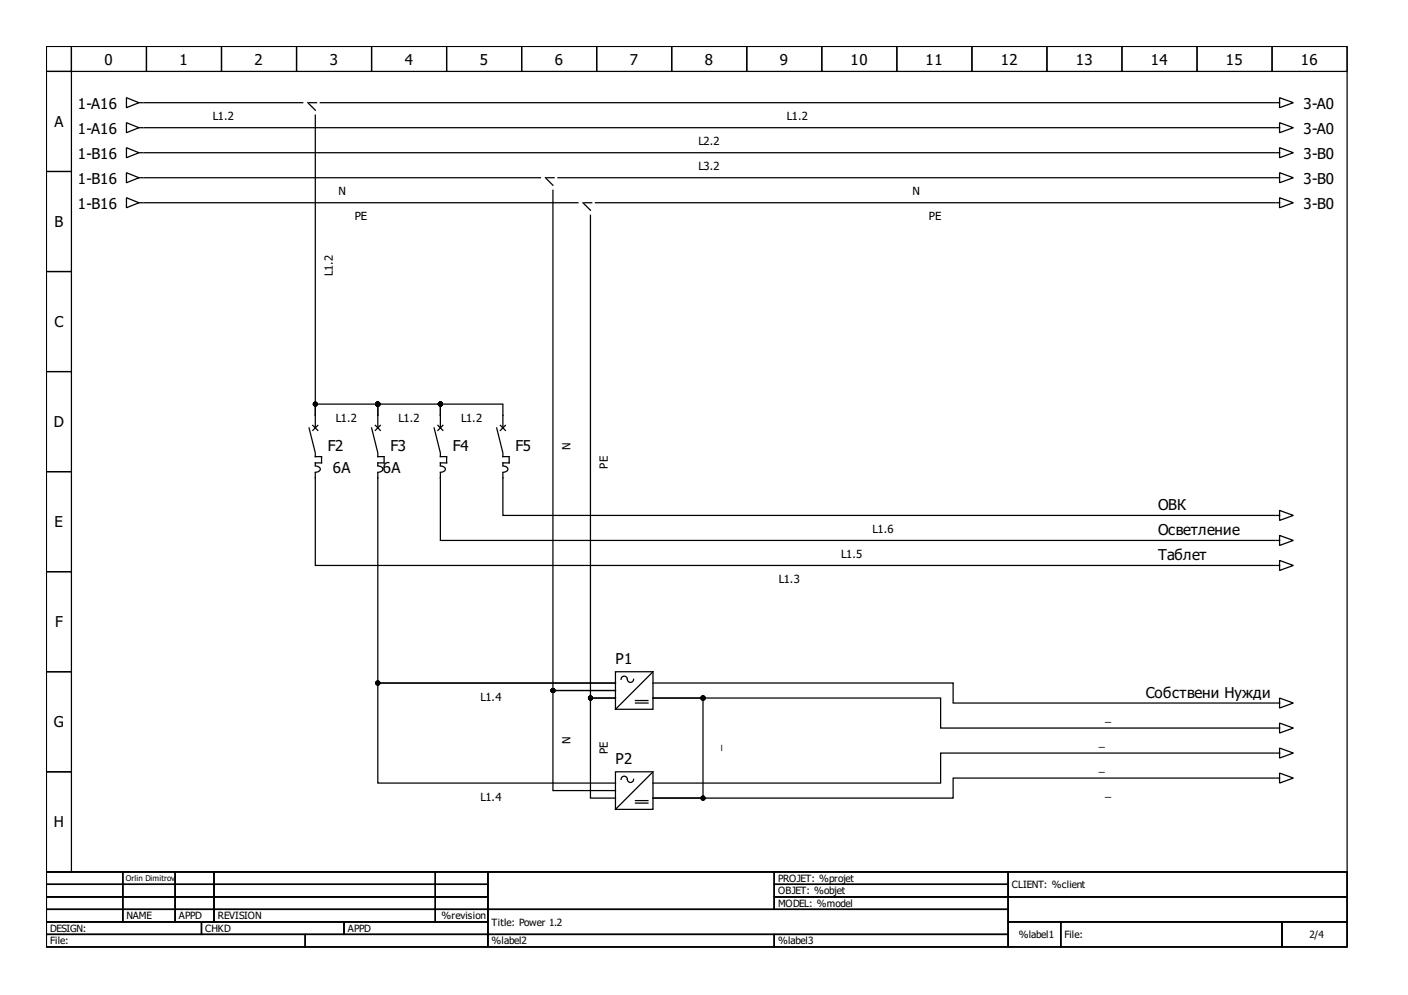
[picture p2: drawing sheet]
<svg xmlns="http://www.w3.org/2000/svg" width="297mm" height="210mm" viewBox="0 0 297 210" stroke-linecap="round" stroke-linejoin="round" font-family="sans-serif">
<g fill="none" stroke="#000" stroke-width=".26">
<path d="M9.8 9.8h274.4v174.1h-274.4zM9.8 9.8h5.3v5.3h-5.3zM9.8 15.1h5.3v21.1h-5.3zM15.1 9.8h15.8v5.3h-15.8zM30.9 9.8h15.8v5.3h-15.8zM46.7 9.8h15.9v5.3h-15.9zM62.6 9.8h15.8v5.3h-15.8zM78.4 9.8h15.8v5.3h-15.8zM94.2 9.8h15.9v5.3h-15.9zM110.1 9.8h15.8v5.3h-15.8zM125.9 9.8h15.8v5.3h-15.8zM141.7 9.8h15.8v5.3h-15.8z"/>
<path d="M157.5 9.8h15.9v5.3h-15.9zM173.4 9.8h15.8v5.3h-15.8zM189.2 9.8h15.8v5.3h-15.8zM205 9.8h15.9v5.3h-15.9zM220.9 9.8h15.8v5.3h-15.8zM236.7 9.8h15.8v5.3h-15.8zM252.5 9.8h15.9v5.3h-15.9zM268.4 9.8h15.8v5.3h-15.8zM9.8 36.2h5.3v21.1h-5.3zM26.7 25.9l2.6 1-2.6 1.1zM26.7 20.6l2.6 1.1-2.6 1zM26.7 36.4l2.6 1.1-2.6 1z"/>
<path d="M26.7 31.2l2.6 1-2.6 1.1zM29.3 21.7h.8M29.3 26.9h.8M29.3 32.2h.8M29.3 37.5h.8M30.4 32.2h238.5M30.4 37.5h83.6M30.4 21.7h33.5M30.4 26.9h238.5M64.9 21.7l1.6 1.5M65.2 21.7h1.6M66.5 24.3v63.3"/>
<path d="M67.6 21.7h201.3M115.1 37.5l1.5 1.6M115.3 37.5h1.6M117.7 37.5h151.2M269.2 21.7h.7M269.2 26.9h.7M269.2 32.2h.7M269.2 37.5h.7M269.9 31.2l2.9 1-2.9 1.1zM269.9 36.4l2.9 1.1-2.9 1zM269.9 25.9l2.9 1-2.9 1.1zM269.9 20.6l2.9 1.1-2.9 1z"/>
<path d="M9.8 57.3h5.3v21.1h-5.3zM26.7 41.7l2.6 1.1-2.6 1zM29.3 42.8h.8M30.4 42.8h91.5M116.6 40.1v105.6h13.2h-13.2v21.1h13.2M123 42.8l1.6 1.6M123.2 42.8h1.6M124.6 45.4v101.9h5.2h-5.2v21.1h5.2M125.6 42.8h143.3M269.2 42.8h.7M269.9 41.7l2.9 1.1-2.9 1zM9.8 78.4h5.3v21.1h-5.3z"/>
<path d="M9.8 99.5h5.3v21.1h-5.3zM65.2 90.3l1.3 5.2v.8h1.3v1.4h-1.3v.5M66 89.7l1 1.1M66.5 98.3a.79 .79 0 0 1 1 .9l-.6 .4h-.4M66.5 99.8v19.5h202.4M66.5 87.6v2.7M66.5 87.6v-2.3h13.2v2.3M67 89.7l-1 1.1M78.4 90.3l1.3 5.2v.8h1.3v1.4h-1.3v.5M79.2 89.7l1 1.1M79.7 87.6v-2.3h13.2v2.3M79.7 98.3a.79 .79 0 0 1 1 .9l-.6 .4h-.4"/>
<path d="M79.7 99.8v44.3h50.1h-50.1v21.1h50.1M79.7 87.6v2.7M80.2 89.7l-1 1.1M91.6 90.3l1.3 5.2v.8h1.3v1.4h-1.3v.5M92.4 89.7l1 1.1M92.9 87.6v-2.3h13.2v5M92.9 98.3a.79 .79 0 0 1 1 .9l-.6 .4h-.4M92.9 99.8v14.2h176M92.9 87.6v2.7M93.4 89.7l-1 1.1M104.8 90.3l1.3 5.2v.8h1.3v1.4h-1.3v.5M105.6 89.7l1 1.1"/>
<path d="M106.1 98.3a.79 .79 0 0 1 1 .9l-.6 .4h-.4M106.1 99.8v8.9h162.8M106.6 89.7l-1 1.1M269.2 114h.7M269.2 119.3h.7M269.2 108.7h.7M269.9 113l2.9 1-2.9 1.1zM269.9 118.2l2.9 1.1-2.9 1zM269.9 107.7l2.9 1-2.9 1.1zM9.8 120.6h5.3v21.1h-5.3zM9.8 141.7h5.3v21.1h-5.3zM129.8 141.7h8v7.9h-8z"/>
<path d="M131 143.3a.7 .7 0 0 1 .9-.7 .7 .7 0 0 1 .5 1 .66 .66 0 0 0 .7 .3 .66 .66 0 0 0 .6-.6M134.1 147.8h2.6M134.1 148.3h2.6M137.8 141.7l-8 7.9M137.8 144.1h63.3v4.2h67.8M268.9 153.6h-70.5v-6.3h-60.6h10.5v21.1h-10.5h63.3v-4.3h67.8M268.9 158.9h-70.5v6.3h-60.6M269.2 148.3h.7M269.2 158.9h.7M269.2 153.6h.7M269.9 147.3l2.9 1-2.9 1.1zM269.9 157.8l2.9 1.1-2.9 1z"/>
<path d="M269.9 152.5l2.9 1.1-2.9 1zM9.8 162.8h5.3v21.1h-5.3zM129.8 162.8h8v7.9h-8zM131 164.4a.7 .7 0 0 1 .9-.6 .7 .7 0 0 1 .5 .9 .66 .66 0 0 0 .7 .4 .66 .66 0 0 0 .6-.7M134.1 168.9h2.6M134.1 169.4h2.6M137.8 162.8l-8 7.9M269.2 164.1h.7M269.9 163.1l2.9 1-2.9 1.1zM9.8 183.9h274.4v15.9h-274.4zM9.8 183.9h16.1v2.7h-16.1zM9.8 186.6h16.1v2.6h-16.1z"/>
<path d="M9.8 189.2h16.1v2.6h-16.1zM9.8 191.8h16.1v2.7h-16.1zM9.8 194.5h32.7v2.6h-32.7zM9.8 197.1h54.6v2.7h-54.6zM25.9 183.9h11.1v2.7h-11.1zM25.9 186.6h11.1v2.6h-11.1zM25.9 189.2h11.1v2.6h-11.1zM25.9 191.8h11.1v2.7h-11.1zM37 183.9h8.1v2.7h-8.1zM37 186.6h8.1v2.6h-8.1zM37 189.2h8.1v2.6h-8.1zM37 191.8h8.1v2.7h-8.1z"/>
<path d="M42.5 194.5h30.1v2.6h-30.1zM45.1 183.9h46.7v2.7h-46.7zM45.1 186.6h46.7v2.6h-46.7zM45.1 189.2h46.7v2.6h-46.7zM45.1 191.8h46.7v2.7h-46.7zM64.4 197.1h38.5v2.7h-38.5zM72.6 194.5h30.3v2.6h-30.3zM91.8 183.9h11.1v2.7h-11.1zM91.8 186.6h11.1v2.6h-11.1zM91.8 189.2h11.1v2.6h-11.1zM91.8 191.8h11.1v2.7h-11.1zM102.9 183.9h60.4v7.9h-60.4z"/>
<path d="M102.9 191.8h109.8v5.3h-109.8zM102.9 197.1h60.4v2.7h-60.4zM163.3 183.9h49.4v2.7h-49.4zM163.3 186.6h49.4v2.6h-49.4zM163.3 189.2h49.4v2.6h-49.4zM163.3 197.1h49.4v2.7h-49.4zM212.7 183.9h71.5v5.3h-71.5zM212.7 189.2h71.5v5.3h-71.5zM212.7 194.5h11.1v5.3h-11.1zM223.8 194.5h46.7v5.3h-46.7zM270.5 194.5h13.7v5.3h-13.7z"/>
</g>
<g fill="#000" stroke="#000" stroke-width=".26">
<circle cx="66.5" cy="85.3" r=".4"/>
<circle cx="79.7" cy="85.3" r=".4"/>
<circle cx="92.9" cy="85.3" r=".4"/>
<circle cx="79.7" cy="144.1" r=".4"/>
<circle cx="116.6" cy="145.7" r=".4"/>
<circle cx="124.6" cy="147.3" r=".4"/>
<circle cx="148.3" cy="147.3" r=".4"/>
<circle cx="148.3" cy="168.4" r=".4"/>
</g>
<g font-size="3.2">
<text x="22.1" y="13.6">0</text>
<text x="37.9" y="13.6">1</text>
<text x="53.7" y="13.6">2</text>
<text x="69.6" y="13.6">3</text>
<text x="85.4" y="13.6">4</text>
<text x="101.2" y="13.6">5</text>
<text x="117" y="13.6">6</text>
<text x="132.9" y="13.6">7</text>
<text x="148.7" y="13.6">8</text>
<text x="164.5" y="13.6">9</text>
<text x="179.4" y="13.6">10</text>
<text x="195.3" y="13.6">11</text>
<text x="211.1" y="13.6">12</text>
<text x="226.9" y="13.6">13</text>
<text x="242.8" y="13.6">14</text>
<text x="258.6" y="13.6">15</text>
<text x="274.4" y="13.6">16</text>
<text x="16.4" y="23">1-A16</text>
<text x="275" y="23">3-A0</text>
<text x="11.5" y="26.8">A</text>
<text x="16.4" y="28.3">1-A16</text>
<text x="275" y="28.3">3-A0</text>
<text x="16.4" y="33.5">1-B16</text>
<text x="275" y="33.5">3-B0</text>
<text x="16.4" y="38.8">1-B16</text>
<text x="275" y="38.8">3-B0</text>
<text x="11.5" y="47.9">B</text>
<text x="16.4" y="44.1">1-B16</text>
<text x="275" y="44.1">3-B0</text>
<text x="11.5" y="69">C</text>
<text x="11.4" y="90.1">D</text>
<text x="69.2" y="95.1">F2</text>
<text x="82.3" y="95.1">F3</text>
<text x="95.5" y="95.1">F4</text>
<text x="108.7" y="95.1">F5</text>
<text x="70.2" y="99.8">6A</text>
<text x="80.8" y="99.8">6A</text>
<text x="244.4" y="107.7">ОВК</text>
<text x="11.5" y="111.2">E</text>
<text x="244.4" y="113">Осветление</text>
<text x="244.4" y="118.2">Таблет</text>
<text x="11.6" y="132.3">F</text>
<text x="129.8" y="140.1">P1</text>
<text x="241.7" y="147.3">Собствени Нужди</text>
<text x="11.4" y="153.5">G</text>
<text x="129.8" y="161.2">P2</text>
<text x="11.4" y="174.6">H</text>
</g>
<g font-size="2.4">
<text x="44.9" y="25.4">L1.2</text>
<text x="166" y="25.4">L1.2</text>
<text x="147.4" y="35.9">L3.2</text>
<text x="147.4" y="30.6">L2.2</text>
<text x="71.4" y="41.2">N</text>
<text x="192.5" y="41.2">N</text>
<text x="74.8" y="46.5">PE</text>
<text x="195.9" y="46.5">PE</text>
<text x="70.2" y="58.2" transform="rotate(-90 70.2 58.2)">L1.2</text>
<text x="70.9" y="88.9">L1.2</text>
<text x="84.1" y="88.9">L1.2</text>
<text x="97.3" y="88.9">L1.2</text>
<text x="120.3" y="94.9" transform="rotate(-90 120.3 94.9)">N</text>
<text x="128.3" y="98.8" transform="rotate(-90 128.3 98.8)">PE</text>
<text x="184.1" y="112.4">L1.6</text>
<text x="177.5" y="117.7">L1.5</text>
<text x="164.3" y="123">L1.3</text>
<text x="101.3" y="147.8">L1.4</text>
<text x="233.1" y="152">_</text>
<text x="120.3" y="157" transform="rotate(-90 120.3 157)">N</text>
<text x="128.3" y="159.1" transform="rotate(-90 128.3 159.1)">PE</text>
<text x="152" y="158.5" transform="rotate(-90 152 158.5)">_</text>
<text x="231.8" y="157.3">_</text>
<text x="231.8" y="162.6">_</text>
<text x="233.1" y="167.8">_</text>
<text x="101.3" y="168.9">L1.4</text>
</g>
<g font-size="2.1">
<text x="164.1" y="186">PROJET: %projet</text>
<text x="164.1" y="188.7">OBJET: %objet</text>
<text x="164.1" y="191.3">MODEL: %model</text>
<text x="213.5" y="187.4">CLIENT: %client</text>
<text x="10.6" y="196.6">DESIGN:</text>
<text x="26.7" y="194">NAME</text>
<text x="37.8" y="194">APPD</text>
<text x="43.3" y="196.6">CHKD</text>
<text x="45.9" y="194">REVISION</text>
<text x="73.4" y="196.6">APPD</text>
<text x="93.2" y="194">%revision</text>
<text x="103.7" y="195.3">Title: Power 1.2</text>
<text x="214.9" y="197.9">%label1</text>
<text x="224.6" y="197.9">File:</text>
<text x="276.3" y="197.9">2/4</text>
<text x="10.6" y="199.2">File:</text>
<text x="103.7" y="199.2">%label2</text>
<text x="164.1" y="199.2">%label3</text>
</g>
<text font-size="1.7" x="26.5" y="185.9">Orlin Dimitrov</text>
</svg>
